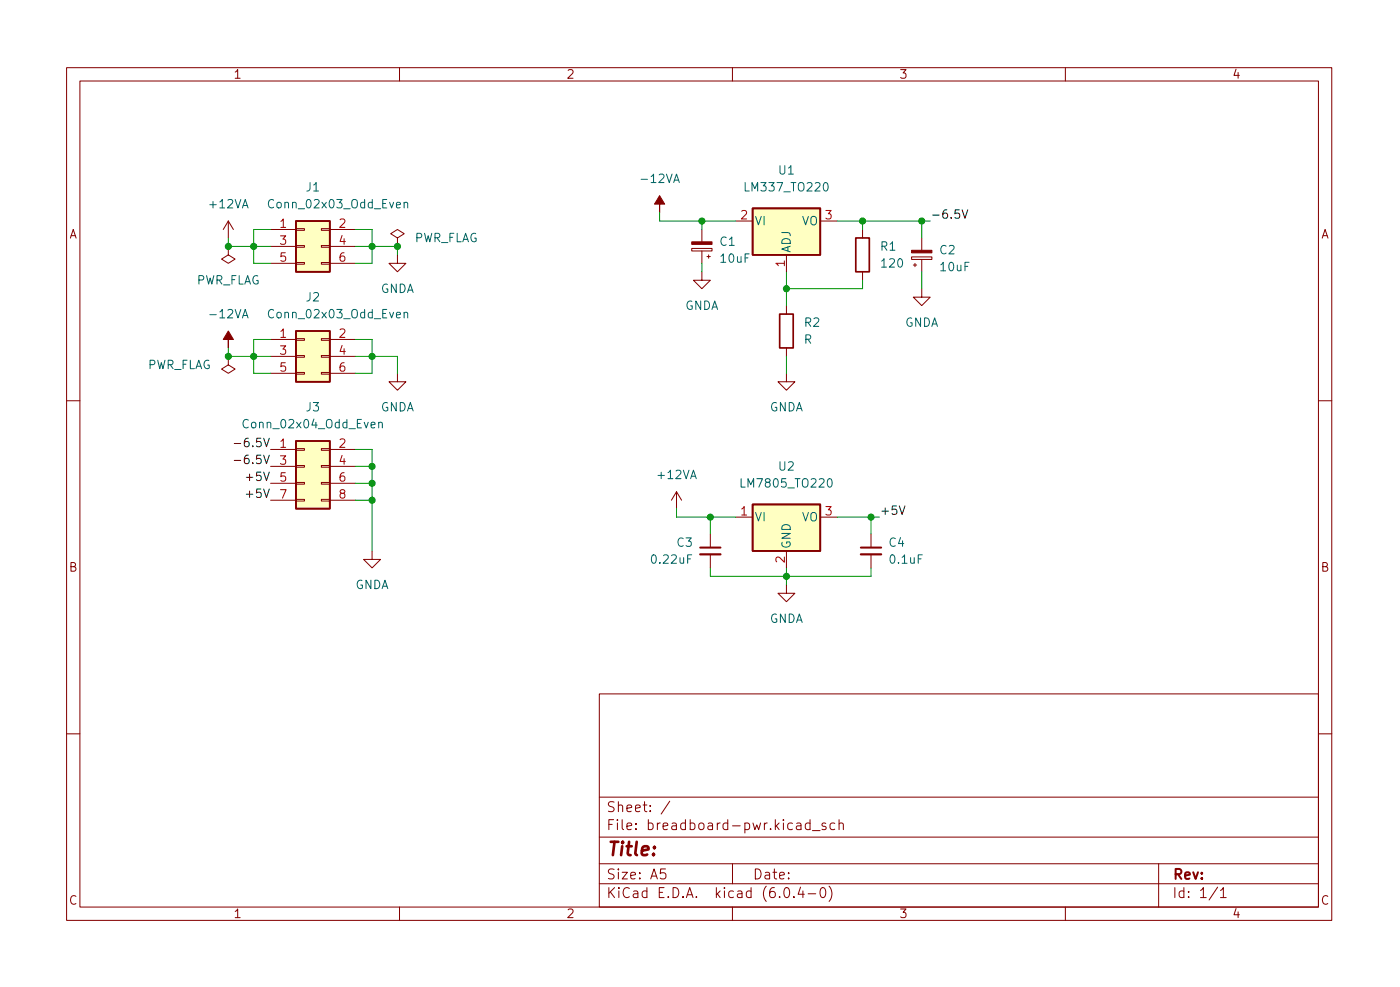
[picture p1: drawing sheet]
<svg xmlns="http://www.w3.org/2000/svg" width="210mm" height="148mm" viewBox="0 0 210 148" stroke-linecap="round" stroke-linejoin="round" font-family="sans-serif">
<g fill="none" stroke="#840000" stroke-width=".15">
<path d="M10 10.2h190v128h-190zM12 12.2h186v124h-186zM60 10.2v2M110 10.2v2M160 10.2v2M34.3 37v1.3l1 .6-1 .6-1-.6 1-.6M34.3 37h.1M34.3 33.2l-.8 1.3M34.3 33.2v2.5M34.3 33.2l.8 1.3M40.6 34.5h3.8M40.6 37h3.8"/>
<path d="M40.6 39.5h3.8M44.4 39.4h1.3v.3h-1.3zM44.4 36.9h1.3v.2h-1.3zM44.4 34.3h1.3v.3h-1.3zM48.3 39.4h1.2v.3h-1.2zM48.3 36.9h1.2v.2h-1.2zM48.3 34.3h1.2v.3h-1.2zM49.5 34.5h3.8M49.5 37h3.8M49.5 39.5h3.8M59.7 38.3v1.2h1.3l-1.3 1.3-1.3-1.3h1.3M59.7 35.7l1-.6-1-.6-1 .6 1 .6v1.3"/>
<path d="M59.7 37h.1M103.9 37.3h3v.4h-3zM105.4 34.5v1.8M105.4 37.7v1.8M106.2 38.5h.5M106.4 38.3v.5M110.5 33.2h2.5M118.1 38.3v2.5M123.2 33.2h2.5M129.5 34.5v1.2M136.9 38.6h3.1v.3h-3.1zM137.2 39.8h.5"/>
<path d="M137.4 39.5v.5M138.4 35.7v1.9M138.4 38.9v1.9M34.3 53.5v1.3l1 .6-1 .6-1-.6 1-.6M34.3 53.5h.1M40.6 51h3.8M40.6 53.5h3.8M40.6 56h3.8M44.4 55.9h1.3v.3h-1.3zM44.4 53.4h1.3v.2h-1.3zM44.4 50.8h1.3v.3h-1.3zM48.3 55.9h1.2v.3h-1.2z"/>
<path d="M48.3 53.4h1.2v.2h-1.2zM48.3 50.8h1.2v.3h-1.2zM49.5 51h3.8M49.5 53.5h3.8M49.5 56h3.8M59.7 56v1.3h1.3l-1.3 1.3-1.3-1.3h1.3M105.4 40.8v1.3h1.3l-1.3 1.2-1.3-1.2h1.3M118.1 56v1.3h1.3l-1.3 1.3-1.3-1.3h1.3M118.1 45.9v1.3M118.1 52.2v1.3M129.5 40.8v1.3M138.4 43.3v1.3h1.3l-1.3 1.3-1.2-1.3h1.2"/>
<path d="M10 60.2h2M40.6 67.5h3.8M40.6 70h3.8M40.6 72.6h3.8M40.6 75.1h3.8M44.4 75h1.3v.2h-1.3zM44.4 72.4h1.3v.3h-1.3zM44.4 69.9h1.3v.2h-1.3zM44.4 67.3h1.3v.3h-1.3zM48.3 75h1.2v.2h-1.2zM48.3 72.4h1.2v.3h-1.2zM48.3 69.9h1.2v.2h-1.2z"/>
<path d="M48.3 67.3h1.2v.3h-1.2zM49.5 67.5h3.8M49.5 70h3.8M49.5 72.6h3.8M49.5 75.1h3.8M101.6 73.8l-.8 1.3M101.6 73.8v2.6M101.6 73.8l.8 1.3M110.5 77.6h2.5M123.2 77.6h2.5M198 60.2h2M55.9 82.7v1.3h1.2l-1.2 1.3-1.3-1.3h1.3"/>
<path d="M106.7 80.2v2M106.7 83.2v2.1M118.1 87.8v1.3h1.3l-1.3 1.2-1.3-1.2h1.3M118.1 82.7v2.6M130.8 80.2v2M130.8 83.2v2.1M10 110.2h2M90 104.2h108v32h-108zM90 119.7h108M198 110.2h2M60 136.2v2M90 132.7h108"/>
<path d="M90 129.7h108M90 125.7h108M99.9 130.4h-.7v.8l.2-.2 .5 .1 .1 .2-.1 .5-.2 .1h-.3l-.2-.1M100.6 120.3l-1.3 1.9M110 136.2v2M110 129.7v3M117.9 133.3l.3-.1a.94 .94 0 0 1 0 1.5h-.1a1 1 0 0 1-.2-1.4zM119.2 134.6v.1M120.2 133.2l-.3 1h.9M120.6 133.7v1M121.4 134.2h1.1M121.7 123.6l-.5-.1-.3 .3v.5l.2 .2h.6"/>
<path d="M121.7 123v1.5M122 124.7h1.2M123.4 133.3l.3-.1a.94 .94 0 0 1 0 1.5h-.2a1 1 0 0 1-.1-1.4zM124 123.6l-.3-.1-.3 .3 .1 .2 .5 .1v.4h-.6M124.5 133a1.72 1.72 0 0 1 0 2.3M125.4 123.6l-.5-.1-.2 .3v.5l.1 .2h.6M126 123.7a.37 .37 0 0 1 .7 .1v.7M126 123v1.5M160 136.2v2M174 129.7v6.5M182.9 133.2l-1.3 1.9M183.3 133.7l.4-.5v1.5"/>
<path d="M183.3 134.7h.9"/>
</g>
<path d="M105.2 83.2h3M129.3 83.2h3" fill="none" stroke="#840000" stroke-width=".33"/>
<path d="M105.2 82.2h3M129.3 82.2h3" fill="none" stroke="#840000" stroke-width=".3"/>
<path d="M44.4 33.2h5.1v7.6h-5.1zM113 31.3h10.2v7h-10.2zM128.5 35.7h2.1v5.1h-2.1zM44.4 49.7h5.1v7.6h-5.1zM117.1 47.2h2v5h-2zM44.4 66.2h5.1v10.2h-5.1zM113 75.7h10.2v7h-10.2z" fill="none" stroke="#840000" stroke-width=".25"/>
<g fill="#840000" stroke="#840000" stroke-width=".15">
<path d="M136.9 37.6h3.1v.4h-3.1z"/>
<path d="M34.3 49.7l.8 1.3h-.8v1.2v-1.2h-.8z"/>
<path d="M103.9 36.3h3v.4h-3z"/>
<path d="M99.1 29.4l.7 1.2h-.7v1.3v-1.3h-.8z"/>
</g>
<g fill="#ffffc2" stroke="#ffffc2" stroke-width=".15">
<path d="M44.4 66.2h5.1v10.2h-5.1z"/>
<path d="M44.4 49.7h5.1v7.6h-5.1z"/>
<path d="M44.4 33.2h5.1v7.6h-5.1z"/>
<path d="M113 31.3h10.2v7h-10.2z"/>
<path d="M113 75.7h10.2v7h-10.2z"/>
</g>
<path d="M60.7 30.5l.2-.1h.3v.8M60.7 30.4v.8M60.7 47l.2-.1h.3v.8M60.7 46.9v.8M56.9 63.5l.2-.1h.3v.8M56.9 63.4v.8" fill="none" stroke="#006464" stroke-width=".15"/>
<path d="M144.5 31.5l.4 1.3 .4-1.3M35.2 69.1h.9M35.2 66.6h.9M135.1 76l.4 1.2 .4-1.2" fill="none" stroke="#0f0f0f" stroke-width=".15"/>
<g fill="none" stroke="#009600" stroke-width=".15">
<path d="M34.3 35.7v1.3h6.3M40.6 34.5h-2.5v5h2.5M53.3 34.5h2.6v5h-2.6M53.3 37h6.4v1.3M99.1 31.9v1.3h11.4M105.4 33.2v1.3M105.4 39.5v1.3M125.7 33.2h14M129.5 33.2v1.3M138.4 33.2v2.5M34.3 52.2v1.3h6.3M40.6 51h-2.5v5h2.5"/>
<path d="M53.3 51h2.6v5h-2.6M53.3 53.5h6.4v2.5M118.1 40.8v5.1M118.1 53.5v2.5M129.5 42.1v1.2h-11.4M138.4 40.8v2.5M53.3 67.5h2.6v15.2M53.3 70h2.6M53.3 75.1h2.6M53.3 72.6h2.6M101.6 76.4v1.2h8.9M106.7 77.6v2.6"/>
<path d="M125.7 77.6h6.4M130.8 77.6v2.6M106.7 85.3v1.2h24.1v-1.2M118.1 85.3v2.5"/>
</g>
<g fill="#009600" stroke="#009600" stroke-width=".15">
<circle cx="129.5" cy="33.2" r=".46"/>
<circle cx="118.1" cy="43.3" r=".46"/>
<circle cx="106.7" cy="77.6" r=".46"/>
<circle cx="105.4" cy="33.2" r=".46"/>
<circle cx="138.4" cy="33.2" r=".46"/>
<circle cx="130.8" cy="77.6" r=".46"/>
<circle cx="118.1" cy="86.5" r=".46"/>
<circle cx="55.9" cy="37" r=".46"/>
<circle cx="55.9" cy="53.5" r=".46"/>
<circle cx="34.3" cy="53.5" r=".46"/>
<circle cx="38.1" cy="37" r=".46"/>
<circle cx="34.3" cy="37" r=".46"/>
<circle cx="55.9" cy="75.1" r=".46"/>
<circle cx="55.9" cy="70" r=".46"/>
<circle cx="55.9" cy="72.6" r=".46"/>
<circle cx="38.1" cy="53.5" r=".46"/>
<circle cx="59.7" cy="37" r=".46"/>
</g>
<text font-size="2.8" fill="#840000" x="91" y="128.5">Title:</text>
<g font-size="2.1" fill="#840000">
<text x="91" y="124.6">File: breadboard-pwr.kicad_sch</text>
<text x="91" y="121.9">Sheet: /</text>
<text x="91" y="134.8">KiCad E.D.A. kicad (6.0.4-0)</text>
<text x="91" y="132">Size: A5</text>
<text x="113" y="132">Date:</text>
<text x="176" y="132">Rev:</text>
<text x="176" y="134.8">Id: 1/1</text>
</g>
<g font-size="1.8" fill="#840000">
<text x="35" y="11.8">1</text>
<text x="85" y="11.8">2</text>
<text x="135" y="11.8">3</text>
<text x="185" y="11.8">4</text>
<text x="10.3" y="35.8">A</text>
<text x="198.4" y="35.8">A</text>
<text x="10.3" y="85.8">B</text>
<text x="198.4" y="85.8">B</text>
<text x="10.3" y="135.8">C</text>
<text x="35" y="137.8">1</text>
<text x="85" y="137.8">2</text>
<text x="135" y="137.8">3</text>
<text x="185" y="137.8">4</text>
<text x="198.4" y="135.8">C</text>
</g>
<g font-size="1.8" fill="#006464">
<text x="46" y="28.7">J1</text>
<text x="96.6" y="27.5">-12VA</text>
<text x="112.2" y="28.7">LM337_TO220</text>
<text x="117" y="26.2">U1</text>
<text x="31.6" y="31.3">+12VA</text>
<text x="40.7" y="31.3">Conn_02x03_Odd_Even</text>
<text x="113.3" y="33.8">VI</text>
<text x="120.4" y="33.8">VO</text>
<text x="62.1" y="36.4">PWR_FLAG</text>
<text x="108.1" y="36.9">C1</text>
<text x="108.3" y="39.4">10uF</text>
<text x="118.7" y="38" transform="rotate(-90 118.7 38)">ADJ</text>
<text x="132.3" y="37.6">R1</text>
<text x="132.5" y="40.2">120</text>
<text x="141.2" y="38.2">C2</text>
<text x="141.3" y="40.7">10uF</text>
<text x="29.3" y="42.7">PWR_FLAG</text>
<text x="31.8" y="47.8">-12VA</text>
<text x="40.7" y="47.8">Conn_02x03_Odd_Even</text>
<text x="46" y="45.2">J2</text>
<text x="57.1" y="44">GNDA</text>
<text x="102.8" y="46.5">GNDA</text>
<text x="120.7" y="51.6">R</text>
<text x="120.8" y="49.1">R2</text>
<text x="135.8" y="49.1">GNDA</text>
<text x="22" y="55.4">PWR_FLAG</text>
<text x="36.9" y="64.3">Conn_02x04_Odd_Even</text>
<text x="46" y="61.8">J3</text>
<text x="57.1" y="61.8">GNDA</text>
<text x="115.5" y="61.8">GNDA</text>
<text x="98.9" y="71.9">+12VA</text>
<text x="117" y="70.6">U2</text>
<text x="111.7" y="73.2">LM7805_TO220</text>
<text x="101.7" y="82.1">C3</text>
<text x="113.3" y="78.3">VI</text>
<text x="118.7" y="82.5" transform="rotate(-90 118.7 82.5)">GND</text>
<text x="120.4" y="78.3">VO</text>
<text x="133.5" y="82.1">C4</text>
<text x="53.3" y="88.4">GNDA</text>
<text x="98" y="84.6">0.22uF</text>
<text x="133.8" y="84.6">0.1uF</text>
<text x="115.5" y="93.5">GNDA</text>
</g>
<g font-size="1.8" fill="#a90000">
<text x="42.1" y="34.2">1</text>
<text x="50.9" y="34.2">2</text>
<text x="111.3" y="32.9">2</text>
<text x="124" y="32.9">3</text>
<text x="42.1" y="36.7">3</text>
<text x="42.1" y="39.3">5</text>
<text x="50.9" y="36.7">4</text>
<text x="50.9" y="39.3">6</text>
<text x="117.9" y="40" transform="rotate(-90 117.9 40)">1</text>
<text x="42.1" y="50.7">1</text>
<text x="42.1" y="53.2">3</text>
<text x="50.9" y="50.7">2</text>
<text x="50.9" y="53.2">4</text>
<text x="42.1" y="55.8">5</text>
<text x="50.9" y="55.8">6</text>
<text x="42.1" y="67.2">1</text>
<text x="42.1" y="69.8">3</text>
<text x="50.9" y="67.2">2</text>
<text x="50.9" y="69.8">4</text>
<text x="42.1" y="72.3">5</text>
<text x="42.1" y="74.8">7</text>
<text x="50.9" y="72.3">6</text>
<text x="50.9" y="74.8">8</text>
<text x="111.3" y="77.4">1</text>
<text x="124" y="77.4">3</text>
<text x="117.9" y="84.5" transform="rotate(-90 117.9 84.5)">2</text>
</g>
<g font-size="1.8" fill="#0f0f0f">
<text x="139.7" y="32.8">-6.5V</text>
<text x="36.4" y="69.7">-6.5V</text>
<text x="36.4" y="67.1">-6.5V</text>
<text x="37.4" y="74.7">+5V</text>
<text x="37.4" y="72.2">+5V</text>
<text x="132.1" y="77.3">+5V</text>
</g>
</svg>
